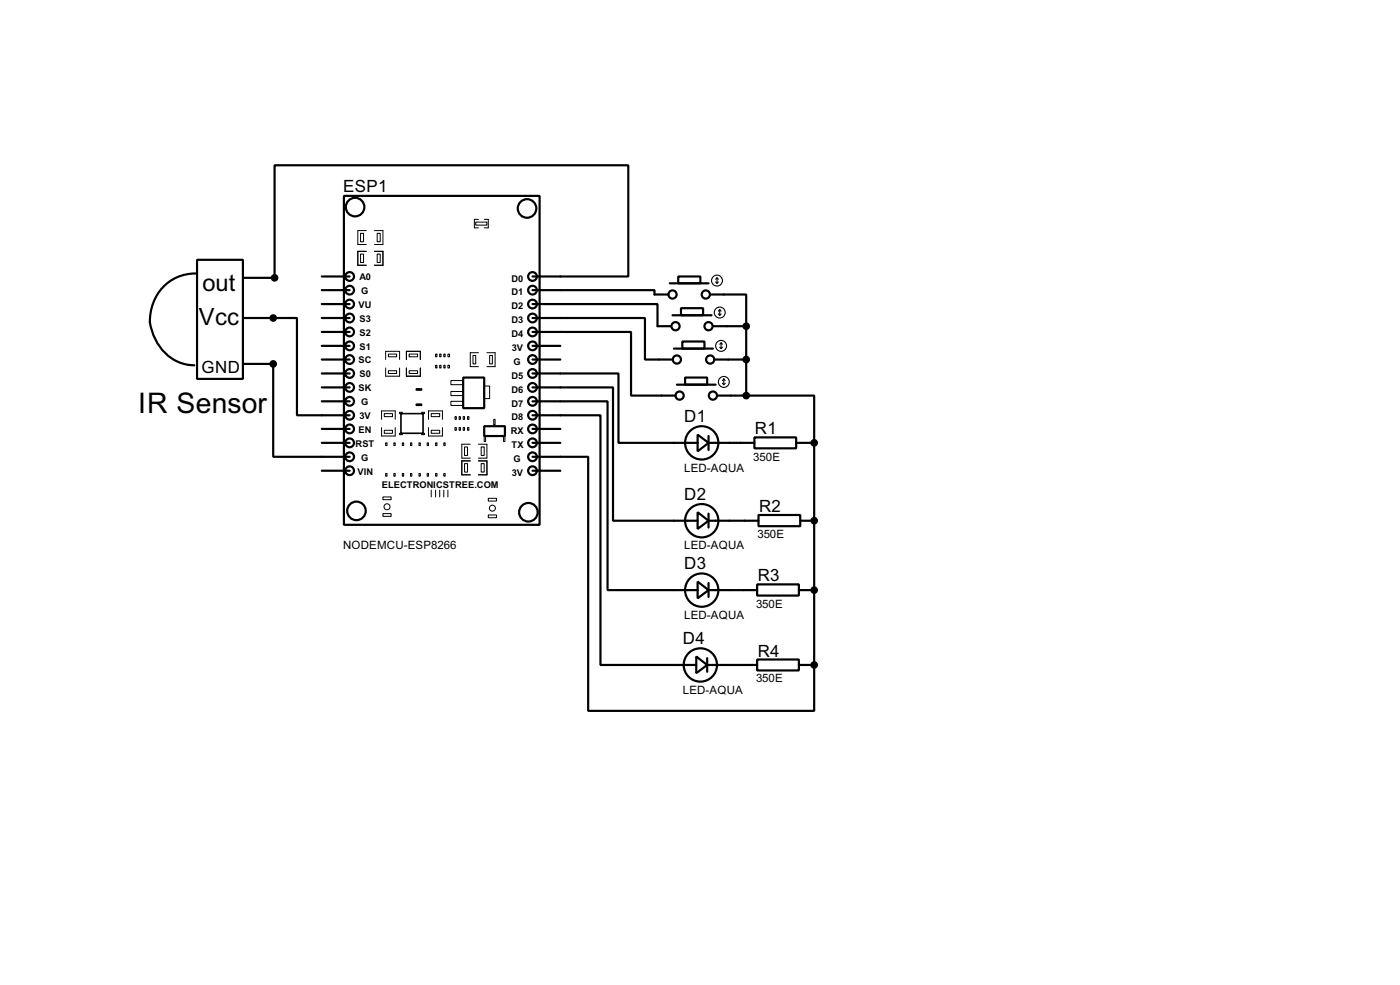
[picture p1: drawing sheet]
<svg xmlns="http://www.w3.org/2000/svg" width="256mm" height="180mm" viewBox="0 0 256 180" stroke-linecap="round" stroke-linejoin="round" font-family="sans-serif">
<g fill="none" stroke="#000" stroke-width=".4">
<path d="M63 35.9h35.9v60.2h-35.9zM35.9 50.1a8.3 8.3 0 0 0-8.2 10.1 8.4 8.4 0 0 0 7.9 6.7M36.1 47.6h8.4v21.8h-8.4zM44.5 58.2h5.1M44.8 50.9h5.3M50.1 58.2h4.3v17.8h9.7M59 53.1h5.1M59 55.7h5.1M59 50.6h5.1M59 58.2h5.1M97.6 50.6h17.5v-20.3h-64.8v20.6M97.6 53.1h22.3v.8h2.6"/>
<path d="M97.6 55.7h22.9v4h2.5M97.6 58.2h20.6v7.6h5M122.7 51.9h7.1M123.2 57.7h7.2M124.3 50.6h4v1.3h-4zM124.8 56.4h4v1.3h-4zM130.1 53.9h6.6v5.8M130.6 59.7h6.1M136.7 59.7v12.7M44.8 66.6h5M50.1 66.6v17h14M59 65.8h5.1"/>
<path d="M59 78.5h5.1M59 68.4h5.1M59 73.5h5.1M59 70.9h5.1M59 60.8h5.1M59 63.3h5.1M84.9 69.1h3.8v5.6h-3.8zM88.7 78h3.8v1.8h-3.8zM97.6 60.8h18v11.6h8.2M97.6 68.4h15.7v12.7h14.5M97.6 70.9h14.7v24.4h15.5M97.6 73.5h13.7v34.5h16.5"/>
<path d="M97.6 76h12.4v45.7h17.6M97.6 65.8h5.1M97.6 78.5h5.1M97.6 63.3h5.1M123.5 63.8h7.1M124 70.4h7.1M125 62.5h4.1v1.3h-4.1zM125.5 69.1h4.1v1.3h-4.1zM127.8 79.6l2 1.5-2 1.5zM129.8 79.8v2.6M130.9 65.8h5.8M131.4 72.4h5.3"/>
<path d="M136.7 72.4h12.5v8.7M59 81.1h5.1M59 86.2h5.1M97.6 83.6h10.2v46.5h41.4v-8.4M97.6 81.1h5.1M97.6 86.2h5.1M127.8 93.8l2 1.5-2 1.5zM129.8 81.1h8.4M129.8 95.3h9.2M129.8 94v2.6M138.2 80.1h7.7v2h-7.7zM139 94.3h7.6v2h-7.6z"/>
<path d="M145.9 81.1h3.3M146.6 95.3h2.6M149.2 95.3v12.7h-2.8M149.2 81.1v14.2M127.8 106.5l2 1.5-2 1.5zM129.8 108h8.9M129.8 106.7v2.6M138.7 107h7.7v2h-7.7zM149.2 108v13.7h-2.8M127.6 120.2l2 1.5-2 1.5zM129.6 121.7h9.1M129.6 120.5v2.5"/>
<path d="M138.7 120.7h7.7v2h-7.7z"/>
<circle cx="65" cy="37.9" r="1.7"/>
<circle cx="96.5" cy="38.2" r="1.7"/>
<circle cx="64" cy="58.2" r=".8"/>
<circle cx="64" cy="55.7" r=".8"/>
<circle cx="64" cy="53.1" r=".8"/>
<circle cx="64" cy="50.6" r=".8"/>
<circle cx="97.5" cy="53.1" r=".8"/>
<circle cx="97.5" cy="50.6" r=".8"/>
<circle cx="97.5" cy="55.7" r=".8"/>
<circle cx="97.5" cy="58.2" r=".8"/>
<circle cx="123.2" cy="53.9" r=".75"/>
<circle cx="123.7" cy="59.7" r=".75"/>
<circle cx="129.3" cy="53.9" r=".75"/>
<circle cx="129.8" cy="59.7" r=".75"/>
<circle cx="64" cy="73.5" r=".8"/>
<circle cx="64" cy="70.9" r=".8"/>
<circle cx="64" cy="76" r=".8"/>
<circle cx="64" cy="63.3" r=".8"/>
<circle cx="64" cy="78.5" r=".8"/>
<circle cx="64" cy="68.4" r=".8"/>
<circle cx="64" cy="65.8" r=".8"/>
<circle cx="64" cy="60.8" r=".8"/>
<circle cx="97.5" cy="68.4" r=".8"/>
<circle cx="97.5" cy="76" r=".8"/>
<circle cx="97.5" cy="60.8" r=".8"/>
<circle cx="97.5" cy="78.5" r=".8"/>
<circle cx="97.5" cy="70.9" r=".8"/>
<circle cx="97.5" cy="65.8" r=".8"/>
<circle cx="97.5" cy="63.3" r=".8"/>
<circle cx="97.5" cy="73.5" r=".8"/>
<circle cx="124" cy="65.8" r=".75"/>
<circle cx="124.5" cy="72.4" r=".75"/>
<circle cx="130.1" cy="65.8" r=".75"/>
<circle cx="130.6" cy="72.4" r=".75"/>
<circle cx="64" cy="86.2" r=".8"/>
<circle cx="64" cy="83.6" r=".8"/>
<circle cx="64" cy="81.1" r=".8"/>
<circle cx="65.3" cy="93.5" r="1.7"/>
<circle cx="96.8" cy="93.8" r="1.7"/>
<circle cx="97.5" cy="83.6" r=".8"/>
<circle cx="97.5" cy="86.2" r=".8"/>
<circle cx="97.5" cy="81.1" r=".8"/>
<circle cx="128.5" cy="95.3" r="3.1"/>
<circle cx="128.5" cy="81.1" r="3.1"/>
<circle cx="128.5" cy="108" r="3.1"/>
<circle cx="128.3" cy="121.7" r="3.1"/>
</g>
<circle cx="149.2" cy="95.3" r=".2" fill="#000"/>
<g fill="none" stroke="#000" stroke-width=".18">
<path d="M66.1 46.5h.5v1.6h-.5zM66.1 42.7h.5v1.6h-.5zM67.1 46h-1.5v2.6h1.5M67.1 42.2h-1.5v2.6h1.5M68.6 46h1.6v2.6h-1.6M68.6 42.2h1.6v2.6h-1.6M69.1 46.5h.6v1.6h-.6zM69.1 42.7h.6v1.6h-.6zM87.2 40.7h2v.5h-2zM87.7 40.2h-.8v1.5h.8M88.7 40.2h.8v1.5h-.8M69.9 76.8v-1.6h2.5v1.6"/>
<path d="M69.9 78.3v1.5h2.5v-1.5M70.4 78.8h1.5v.5h-1.5zM70.4 75.7h1.5v.6h-1.5zM70.7 67.4v1.5h2.5v-1.5M70.7 65.8v-1.5h2.5v1.5M71.2 64.8h1.5v.5h-1.5zM71.2 67.9h1.5v.5h-1.5zM73.2 75.5h.5v.2h-.5zM73.2 79.3h.5v.3h-.5zM74.5 65.8v-1.5h2.5v1.5M74.5 67.4v1.5h2.5v-1.5M75 67.9h1.5v.5h-1.5z"/>
<path d="M75 64.8h1.5v.5h-1.5zM77.3 75.5h.5v.2h-.5zM77.3 79.3h.5v.3h-.5zM78.5 78.3v1.5h2.6v-1.5M78.5 76.8v-1.6h2.6v1.6M79 78.8h1.6v.5h-1.6zM79 75.7h1.6v.6h-1.6zM79.8 64.8h.3v.5h-.3zM79.8 66.9h.3v.5h-.3zM80.6 64.8h.2v.5h-.2zM80.6 66.9h.2v.5h-.2zM81.3 64.8h.3v.5h-.3z"/>
<path d="M81.3 66.9h.3v.5h-.3zM82.1 64.8h.3v.5h-.3zM82.1 66.9h.3v.5h-.3zM82.6 69.7h2.3v.7h-2.3zM82.6 71.7h2.3v.7h-2.3zM82.6 73.5h2.3v.7h-2.3zM83.4 76.3h.2v.5h-.2zM83.4 78.3h.2v.5h-.2zM84.1 76.3h.3v.5h-.3zM84.1 78.3h.3v.5h-.3zM84.9 76.3h.2v.5h-.2zM84.9 78.3h.2v.5h-.2z"/>
<path d="M85.7 76.3h.2v.5h-.2zM85.7 78.3h.2v.5h-.2zM86.7 65.1h.5v1.5h-.5zM87.7 64.6h-1.5v2.5h1.5M88.7 70.7h1v2.3h-1zM88.7 79.8h.3v1h-.3zM89.2 64.6h1.5v2.5h-1.5M89.7 65.1h.5v1.5h-.5zM90.5 76.8h.2v1h-.2zM92.3 79.8h.2v1h-.2zM70.2 91h1.5v.5h-1.5zM70.2 94h1.5v.5h-1.5z"/>
<path d="M70.7 81.1h.2v.5h-.2zM70.7 86.7h.2v.5h-.2zM72.2 81.1h.2v.5h-.2zM72.2 86.7h.2v.5h-.2zM73.7 81.1h.3v.5h-.3zM73.7 86.7h.3v.5h-.3zM75.2 81.1h.3v.5h-.3zM75.2 86.7h.3v.5h-.3zM76.8 81.1h.2v.5h-.2zM76.8 86.7h.2v.5h-.2zM78.3 81.1h.2v.5h-.2zM78.3 86.7h.2v.5h-.2z"/>
<path d="M79 89.7v1.3M79.8 81.1h.3v.5h-.3zM79.8 86.7h.3v.5h-.3zM79.8 89.7v1.3M80.6 89.7v1.3M81.3 81.1h.3v.5h-.3zM81.3 86.7h.3v.5h-.3zM81.3 89.7v1.3M82.1 89.7v1.3M85.1 84.9h.6v1.5h-.6zM85.1 81.8h.6v1.6h-.6zM86.2 84.4h-1.6v2.5h1.6"/>
<path d="M86.2 81.3h-1.6v2.6h1.6M87.7 84.4h1.5v2.5h-1.5M87.7 81.3h1.5v2.6h-1.5M88.2 84.9h.5v1.5h-.5zM88.2 81.8h.5v1.6h-.5zM89.5 91.2h1.5v.5h-1.5zM89.5 94.3h1.5v.5h-1.5z"/>
<circle cx="70.9" cy="92.8" r=".55"/>
<circle cx="90.2" cy="93" r=".55"/>
</g>
<path d="M76.3 71.2h1v.2h-1zM76.3 74h1v.2h-1z" fill="none" stroke="#000" stroke-width=".25"/>
<path d="M73.5 75.7h4v3.6h-4z" fill="none" stroke="#000" stroke-width=".3"/>
<g fill="none" stroke="#000" stroke-width=".2">
<path d="M131.1 51.6l.3 .3M131.4 50.9v1M131.4 50.9l-.3 .2M131.4 50.9l.2 .2M131.6 51.6l-.2 .3M131.6 57.5l.3 .2M131.9 56.7v1M131.9 56.7l-.3 .3M131.9 56.7l.2 .3M132.1 57.5l-.2 .2M131.9 63.6l.2 .2M132.1 62.8v1"/>
<path d="M132.1 62.8l-.2 .2M132.1 62.8l.3 .2M132.4 63.6l-.3 .2M132.4 70.2l.2 .2M132.6 69.4v1M132.6 69.4l-.2 .3M132.6 69.4l.3 .3M132.9 70.2l-.3 .2"/>
<circle cx="131.3" cy="51.4" r="1"/>
<circle cx="131.8" cy="57.2" r="1"/>
<circle cx="132.1" cy="63.3" r="1"/>
<circle cx="132.6" cy="69.9" r="1"/>
</g>
<g fill="#000" stroke="#000" stroke-width=".4">
<circle cx="50" cy="58.2" r=".5"/>
<circle cx="50.3" cy="50.9" r=".5"/>
<circle cx="136.7" cy="59.7" r=".5"/>
<circle cx="50" cy="66.6" r=".5"/>
<circle cx="136.7" cy="72.4" r=".5"/>
<circle cx="136.7" cy="65.8" r=".5"/>
<circle cx="149.1" cy="95.3" r=".5"/>
<circle cx="149.1" cy="81.1" r=".5"/>
<circle cx="149.1" cy="108" r=".5"/>
<circle cx="149.1" cy="121.7" r=".5"/>
</g>
<text font-size="5.8" x="25.3" y="75.7">IR Sensor</text>
<g font-size="4.9">
<text x="37.1" y="53.3">out</text>
<text x="36.4" y="59.4">Vcc</text>
</g>
<g font-size="3.5">
<text x="62.9" y="35.1">ESP1</text>
<text x="36.9" y="68.2">GND</text>
<text x="125.4" y="77.2">D1</text>
<text x="138.3" y="79.5">R1</text>
<text x="125.4" y="91.5">D2</text>
<text x="139.1" y="93.7">R2</text>
<text x="125.4" y="104.2">D3</text>
<text x="138.8" y="106.4">R3</text>
<text x="125.1" y="117.9">D4</text>
<text x="138.8" y="120.2">R4</text>
</g>
<g font-size="2.4">
<text x="125.3" y="86.3">LED-AQUA</text>
<text x="138" y="84.3">350E</text>
<text x="62.8" y="100.6">NODEMCU-ESP8266</text>
<text x="125.3" y="100.6">LED-AQUA</text>
<text x="138.8" y="98.5">350E</text>
<text x="125.3" y="113.3">LED-AQUA</text>
<text x="138.5" y="111.2">350E</text>
<text x="138.5" y="124.9">350E</text>
<text x="125.1" y="127">LED-AQUA</text>
</g>
<g font-size="1.9">
<text x="65.8" y="51.3">A0</text>
<text x="66.2" y="53.8">G</text>
<text x="93.7" y="51.5">D0</text>
<text x="65.7" y="56.4">VU</text>
<text x="65.9" y="58.9">S3</text>
<text x="93.7" y="54">D1</text>
<text x="93.7" y="56.6">D2</text>
<text x="93.7" y="59.2">D3</text>
<text x="65.9" y="61.4">S2</text>
<text x="65.9" y="64">S1</text>
<text x="93.7" y="61.7">D4</text>
<text x="93.8" y="64.2">3V</text>
<text x="65.7" y="66.5">SC</text>
<text x="65.7" y="71.6">SK</text>
<text x="65.9" y="69.1">S0</text>
<text x="93.7" y="69.3">D5</text>
<text x="93.7" y="71.9">D6</text>
<text x="94.1" y="66.7">G</text>
<text x="65.9" y="76.7">3V</text>
<text x="66.2" y="74.1">G</text>
<text x="93.7" y="74.4">D7</text>
<text x="93.7" y="76.9">D8</text>
<text x="65.1" y="81.8">RST</text>
<text x="65.7" y="79.2">EN</text>
<text x="93.6" y="79.5">RX</text>
<text x="93.7" y="82">TX</text>
<text x="65.5" y="86.9">VIN</text>
<text x="66.2" y="84.3">G</text>
<text x="69.9" y="89.3">ELECTRONICSTREE.COM</text>
<text x="93.8" y="87.1">3V</text>
<text x="94.1" y="84.6">G</text>
</g>
</svg>
